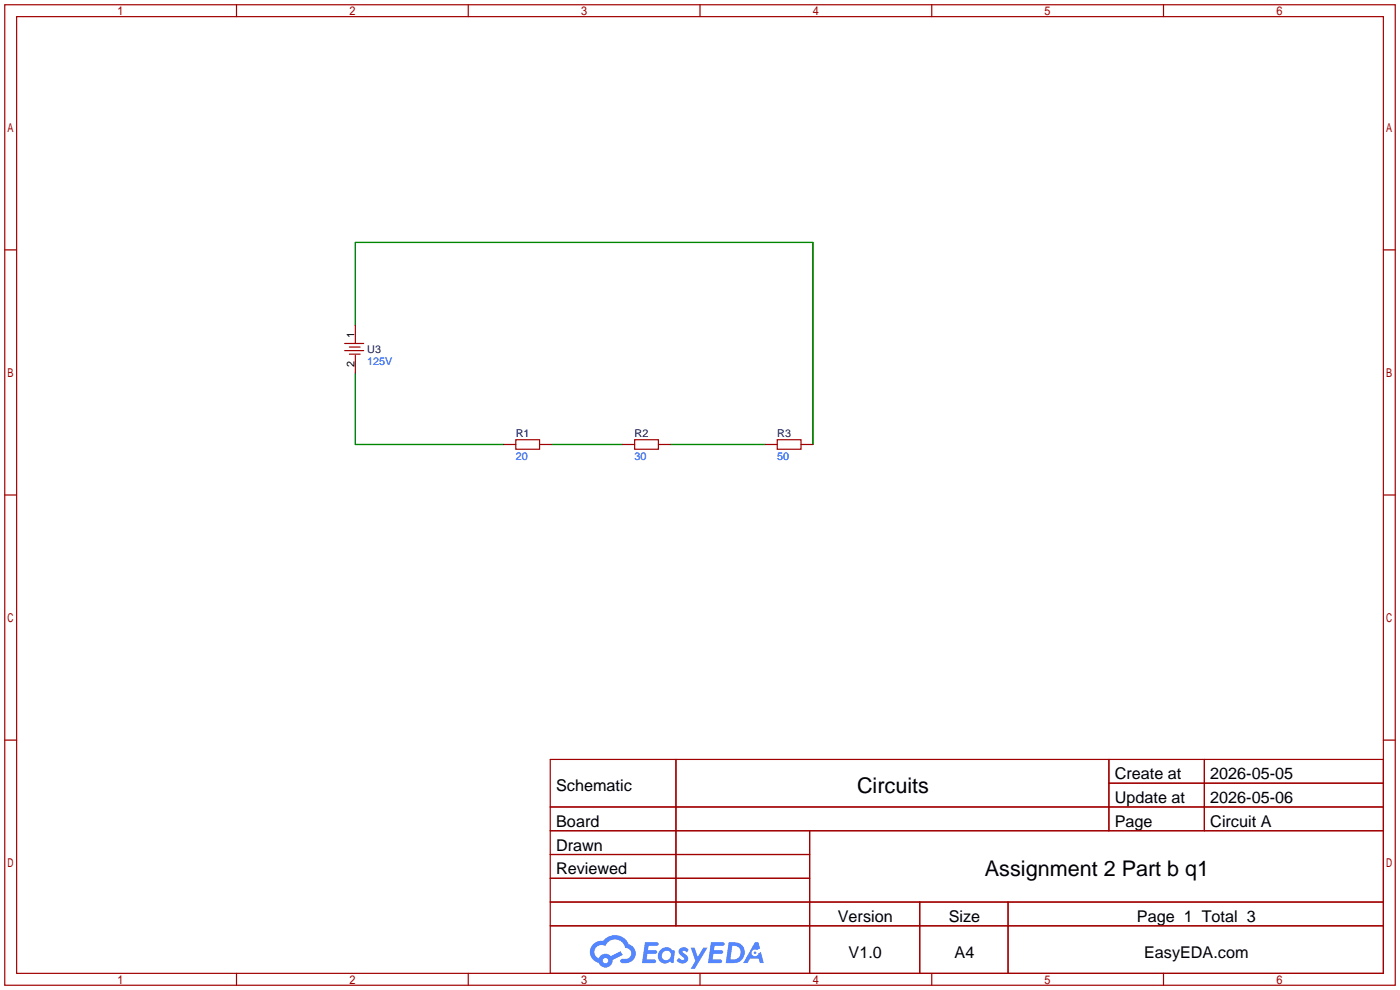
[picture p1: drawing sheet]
<svg xmlns="http://www.w3.org/2000/svg" width="299mm" height="212mm" viewBox="0 0 299 212" stroke-linecap="round" stroke-linejoin="round" font-family="sans-serif">
<g fill="none" stroke="#a10000" stroke-width=".25">
<path d="M1 1h297.2v209.6h-297.2zM3.6 3.6h292.1v204.4h-292.1zM50.5 1v2.6M100.1 1v2.6M149.6 1v2.6M199.1 1v2.6M248.7 1v2.6M1 53.4h2.6M295.7 53.4h2.5M1 105.8h2.6M295.7 105.8h2.5M1 158.2h2.6"/>
<path d="M295.7 158.2h2.5M117.6 162.3h178.1v45.7h-178.1zM117.6 172.5h178.1M117.6 177.5h178.1M144.5 162.3v35.6M173 177.5v30.5M237 162.3v15.2M237 167.4h58.7M257.4 162.3v15.2M117.6 182.6h55.4M117.6 192.8h178.1M117.6 187.7h55.4"/>
<path d="M117.6 197.9h178.1M196.6 192.8v15.2M215.4 192.8v15.2M50.5 208v2.6M100.1 208v2.6M149.6 208v2.6M199.1 208v2.6M248.7 208v2.6"/>
</g>
<g fill="#5487ff">
<path d="M145.3 202.7a1.3 1.3 0 0 1 1.9 .3l-.4 .6a.54 .54 0 0 0-.9-.2l.1 .2a1.34 1.34 0 0 1 .9 1.8 1.47 1.47 0 0 1-2.3-.1l.5-.6 .8 .5a.31 .31 0 0 0 .4-.3 .31 .31 0 0 0-.3-.4 1.12 1.12 0 0 1-.7-1.8z"/>
<path d="M147.6 202.5h.9l.6 2 1.2-2h.9l-2.7 4.6h-.9l1-1.7z"/>
<path d="M137.8 201.4h1.7a1.31 1.31 0 0 1 1.2 .2 .4 .4 0 0 1-.3 .5l-1.8 .1-.1 .9h1.6a.4 .4 0 0 1 .4 .4 .4 .4 0 0 1-.5 .4h-1.6l-.2 1.2h1.4a.46 .46 0 0 1 .5 0 .46 .46 0 0 1 .1 .5l-.4 .2h-2.6z"/>
<path d="M151.9 201.4h1.7a1.32 1.32 0 0 1 1.2 .2 .39 .39 0 0 1-.3 .5l-1.8 .1-.1 .9h1.6a.4 .4 0 0 1 .4 .4 .4 .4 0 0 1-.4 .4h-1.7l-.2 1.2h1.4a.46 .46 0 0 1 .5 0 .46 .46 0 0 1 .1 .5l-.4 .2h-2.6z"/>
<path d="M161.3 201.4h.8l.3 1.3-.6 .4a.75 .75 0 0 0-1.1 .3 .75 .75 0 0 0 .5 1 .75 .75 0 0 0 .9-.7l.5-.2 .6 2.3h-.8l-.3-.9h-1.8l-.5 .9h-1z"/>
<path d="M155.7 201.4l-.6 4.4h1.5a2.27 2.27 0 0 0 2.6-2.2 2.27 2.27 0 0 0-2.7-2.2zM156.5 202.1a1.5 1.5 0 0 1 1.8 1.6 1.5 1.5 0 0 1-1.9 1.4h-.3z"/>
<path d="M141.2 203a1.6 1.6 0 0 0-.3 2.3 1.6 1.6 0 0 0 2.3 .2l.7 .3 .3-2.4-.1-.3-.5-.1a1.58 1.58 0 0 0-2.4 0zM141.8 203.5a.98 .98 0 0 1 1.6 .4 .98 .98 0 0 1-1.1 1.3 .94 .94 0 0 1-.9-.7 .94 .94 0 0 1 .4-1z"/>
<path d="M126.8 201.8a2.37 2.37 0 0 0 1.1 4 1.54 1.54 0 0 0 1.8 1 1.54 1.54 0 0 0 1.2-1.6l2.2-1.1-.5-.8-2 1a1.57 1.57 0 0 0-2.7 .5 1.5 1.5 0 0 1-.7-2.1 1.5 1.5 0 0 1 2.2-.5 2.23 2.23 0 0 1 2.3-1.4 2.23 2.23 0 0 1 2 1.8 1.16 1.16 0 0 1 1.2 1.1 1.16 1.16 0 0 1-1.1 1.2h-.7a.47 .47 0 0 0-.5 .4 .47 .47 0 0 0 .4 .5 2.17 2.17 0 0 0 2.5-.9 2.17 2.17 0 0 0-.3-2.7l-.8-.4a3.2 3.2 0 0 0-5.5-.7l-1.1 .1zM128.8 205.3a.6 .6 0 0 1 1.2 0 .6 .6 0 0 1-1.2 0z"/>
<circle cx="161.4" cy="203.6" r=".28"/>
</g>
<path d="M75.9 79.8v15.2h31.8M75.9 69.6v-17.8h97.8v43.2M117.9 95h15.2M143.3 95h20.3" fill="none" stroke="#008700" stroke-width=".25"/>
<g fill="none" stroke="#a10000" stroke-width=".25">
<path d="M73.7 73.4h4M73.7 74.9h4M74.7 74.2h2.3M74.7 75.7h2.3M75.9 69.6v3.8M75.9 75.9v3.9M107.7 95h2.5M110.2 94h5.1v2h-5.1zM115.3 95h2.6M133.1 95h2.5M135.6 94h5.1v2h-5.1zM140.7 95h2.6"/>
<path d="M163.6 95h2.5M166.1 94h5.1v2h-5.1zM171.2 95h2.5"/>
</g>
<g font-size="4.6">
<text x="183.2" y="169.5">Circuits</text>
<text x="210.5" y="187.3">Assignment 2 Part b q1</text>
</g>
<g font-size="3.5">
<text x="238.3" y="166.6">Create at</text>
<text x="258.7" y="166.6">2026-05-05</text>
<text x="118.9" y="169.1">Schematic</text>
<text x="238.3" y="171.7">Update at</text>
<text x="258.7" y="171.7">2026-05-06</text>
<text x="118.9" y="176.7">Board</text>
<text x="238.3" y="176.7">Page</text>
<text x="258.7" y="176.7">Circuit A</text>
<text x="118.9" y="181.8">Drawn</text>
<text x="118.9" y="186.9">Reviewed</text>
<text x="179.1" y="197.1">Version</text>
<text x="202.8" y="197.1">Size</text>
<text x="243" y="197.1">Page 1 Total 3</text>
<text x="181.4" y="204.7">V1.0</text>
<text x="204" y="204.7">A4</text>
<text x="244.5" y="204.7">EasyEDA.com</text>
</g>
<g font-size="2.3">
<text x="75.8" y="72.1" transform="rotate(-90 75.8 72.1)">1</text>
<text x="75.8" y="78.5" transform="rotate(-90 75.8 78.5)">2</text>
</g>
<g font-size="2.3" fill="#000080">
<text x="78.5" y="75.5">U3</text>
<text x="110.2" y="93.3">R1</text>
<text x="135.6" y="93.3">R2</text>
<text x="166.1" y="93.3">R3</text>
</g>
<g font-size="2.3" fill="#00f">
<text x="78.5" y="78.1">125V</text>
<text x="110.2" y="98.4">20</text>
<text x="135.6" y="98.4">30</text>
<text x="166.1" y="98.4">50</text>
</g>
</svg>
